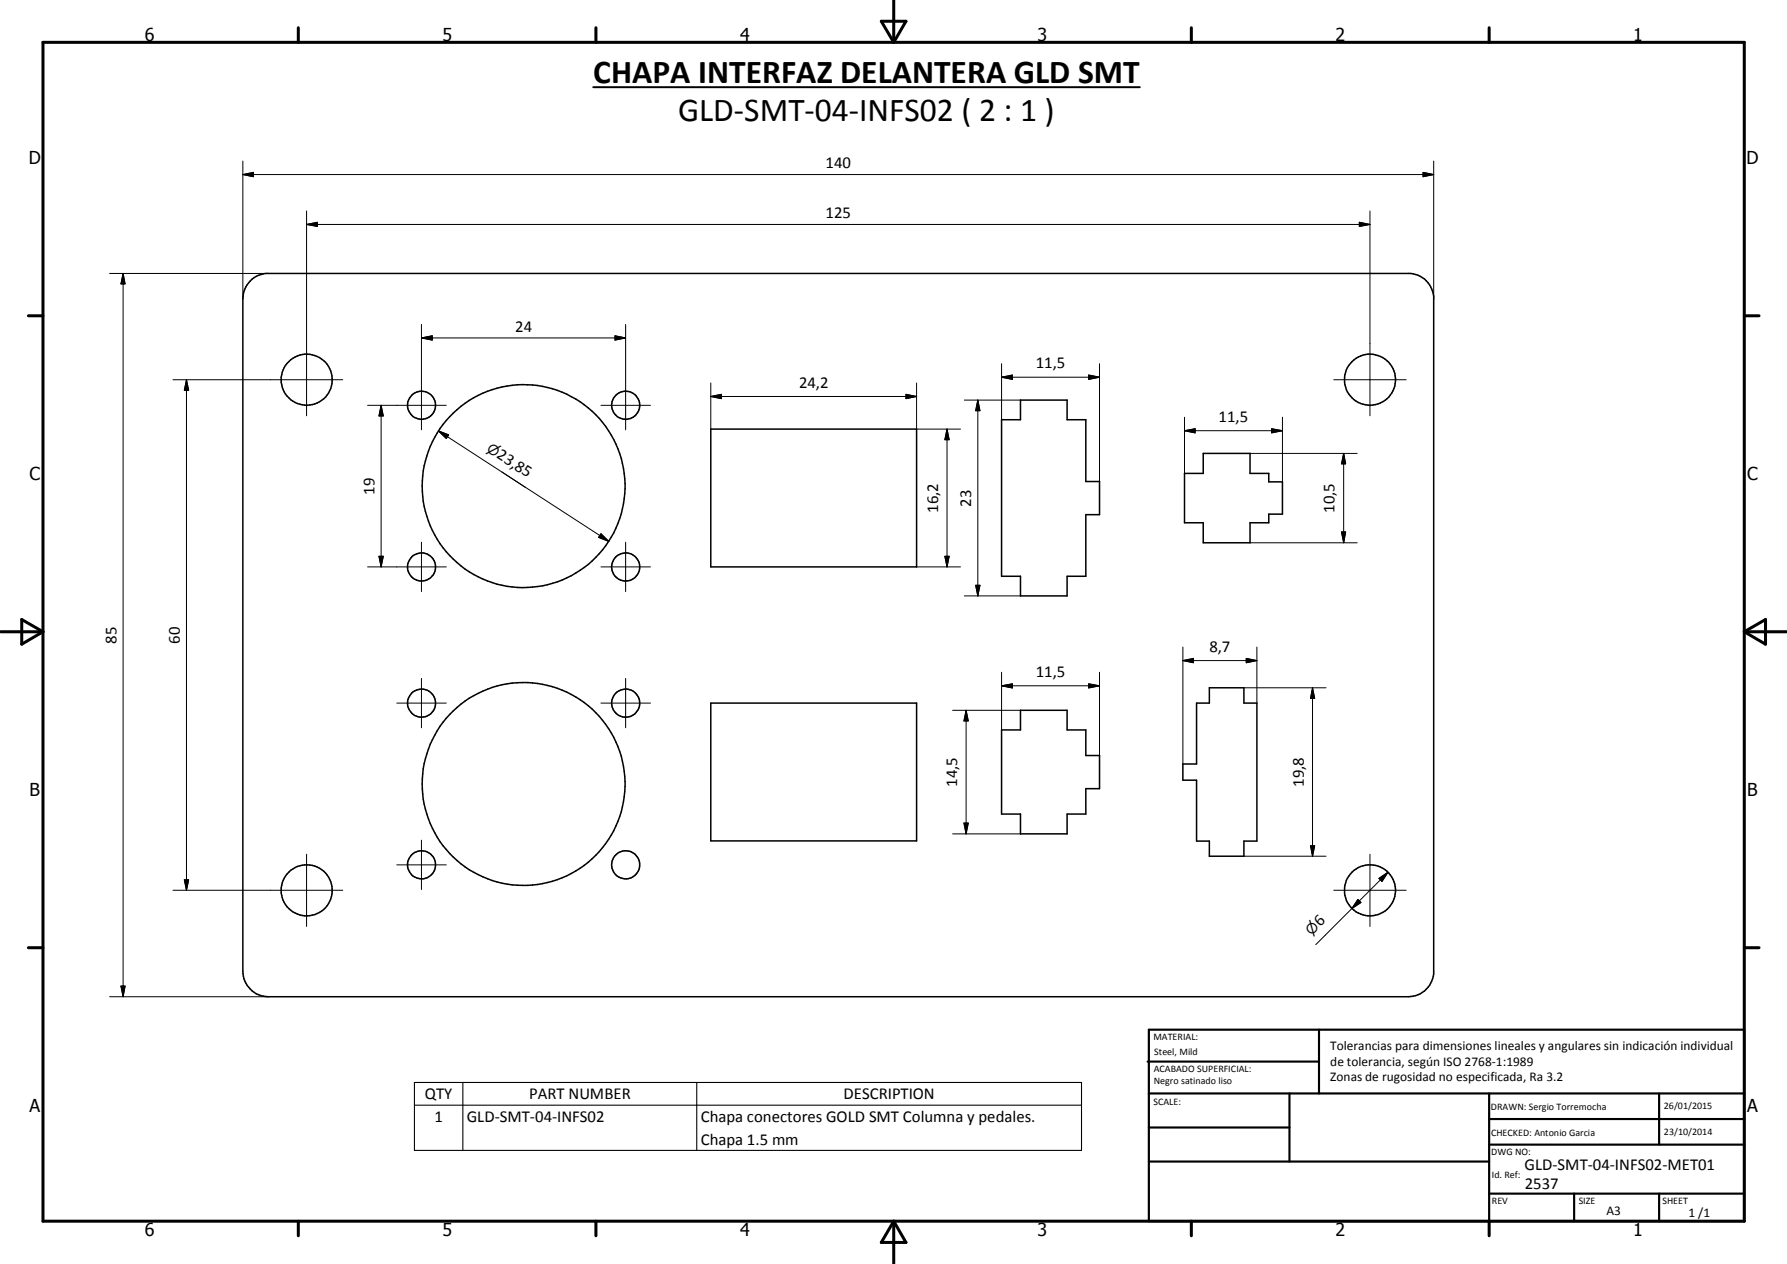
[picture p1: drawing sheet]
<svg xmlns="http://www.w3.org/2000/svg" width="420mm" height="297mm" viewBox="0 0 420 297" stroke-linecap="round" stroke-linejoin="round" font-family="sans-serif">
<g fill="none" stroke="#000" stroke-width=".35">
<path d="M58.9 66l1.4-1.1 2.2-.6h269.2a6 6 0 0 1 5.4 5.3v159.2a6.1 6.1 0 0 1-6 5.4h-268a6.1 6.1 0 0 1-6-6v-158a6 6 0 0 1 1.8-4.2zM239.9 94h11v4.6h4.4v14.6h3.2v7.7h-3.2v14.5h-4.4v4.6h-11v-4.6h-4.4v-36.8h4.4zM167.1 100.8h48.4v32.4h-48.4zM282.9 106.6h11v4.7h4.4v1.9h3.2v7.6h-3.2v2.1h-4.4v4.7h-11v-4.7h-4.4v-11.6h4.4zM167.1 165.2h48.4v32.4h-48.4zM239.9 166.9h11v4.6h4.4v6h3.2v7.8h-3.2v6h-4.4v4.7h-11v-4.7h-4.4v-19.8h4.4zM284.3 161.6h8.2v3.6h3v32.5h-3v3.5h-8.2v-3.5h-3v-14.4h-3.2v-3.8h3.2v-14.3h3z"/>
<circle cx="72.1" cy="89.2" r="6"/>
<circle cx="99.1" cy="95.2" r="3.3"/>
<circle cx="147.1" cy="95.2" r="3.3"/>
<circle cx="322.1" cy="89.2" r="6"/>
<circle cx="123.1" cy="114.2" r="23.9"/>
<circle cx="99.1" cy="133.2" r="3.3"/>
<circle cx="147.1" cy="133.2" r="3.3"/>
<circle cx="99.1" cy="165.2" r="3.3"/>
<circle cx="147.1" cy="165.2" r="3.3"/>
<circle cx="123.1" cy="184.2" r="23.9"/>
<circle cx="72.1" cy="209.2" r="6"/>
<circle cx="99.1" cy="203.2" r="3.3"/>
<circle cx="147.1" cy="203.2" r="3.3"/>
<circle cx="322.1" cy="209.2" r="6"/>
</g>
<path d="M139.5 20.5h128.5" fill="none" stroke="#000" stroke-width=".46"/>
<g fill="none" stroke="#000" stroke-width=".71">
<path d="M10.1 9.9h400v277.1h-400zM70.1 6.5v3.4M140.1 6.5v3.4M207.2 5h5.8l-2.9 4.9zM210.1 0v9.9M280.1 6.5v3.4M350.1 6.5v3.4M6.7 74.2h3.4M410.1 74.2h3.5M.1 148.5h10M5.1 145.6l5 2.9-5 2.9zM410.1 148.5h10"/>
<path d="M410.1 148.5l5-2.9v5.8zM6.7 222.7h3.4M410.1 222.7h3.5M70.1 287v3.4M140.1 287v3.4M210.1 287v10M210.1 287l2.9 5h-5.8zM280.1 287v3.4M350.1 287v3.4"/>
</g>
<g fill="none" stroke="#000" stroke-width=".51">
<path d="M269.8 249.5h40.3M270.1 242h140v45h-140zM270.1 257h140M303.2 257v16M310.1 242v15M350.1 257v30M390.1 257v12M270.1 265h33.1M270.1 273h80M350.1 269h60M350.1 263h60M350.1 280.5h60"/>
<path d="M370.1 280.5v6.5M390.1 280.5v6.5"/>
</g>
<path d="M97.4 254.4h156.9v15.9h-156.9zM97.4 259.7h156.9M108.8 254.4v15.9M163.8 254.4v15.9" fill="none" stroke="#000" stroke-width=".25"/>
<g fill="none" stroke="#000" stroke-width=".24">
<path d="M57.1 37.8v32.4M337.1 37.8v32.4M57.1 41l2.5-.5v1zM57.1 41h280M72.1 52.7l2.5-.5v1zM72.1 49.6v48.1M72.1 52.7h250M319.6 52.2l2.5 .5-2.5 .5zM322.1 49.6v48.1M334.6 40.5l2.5 .5-2.5 .5zM25.8 64.3h37.3M28.9 64.3l.5 2.4h-1z"/>
<path d="M28.9 64.3v169.9M99.1 79.4l2.5-.5v1zM99.1 76.2v24.8M99.1 79.4h48M144.6 78.9l2.5 .5-2.5 .5zM147.1 76.2v24.8M40.7 89.2h39.9M43.8 89.2l.6 2.5h-1.1zM43.8 89.2v120M86.4 95.2h18.5M89.6 95.2l.5 2.5h-1zM89.6 95.2v38"/>
<path d="M141.3 95.2h11.6M167.1 93.2l2.5-.5v1zM167.1 93.2h48.4M167.1 90v10.8M213 92.7l2.5 .5-2.5 .5zM215.5 90v10.8h10.3M226.7 94h13.2M229.9 94l.5 2.5h-1zM229.9 94v46M235.5 88.6l2.5-.5v1.1zM235.5 88.6h23M235.5 85.5v13.1"/>
<path d="M256 88.1l2.5 .5-2.5 .6zM258.5 85.5v27.7M278.5 98v13.3M301.5 98v15.2M313.6 89.2h17M103.1 101.3l2.4 .9-.6 .8zM103.1 101.3l40 25.9M118 110.9l5.6 3.7M222.7 100.8l.5 2.5h-1zM222.7 100.8v32.4M278.5 101.2l2.5-.4v.9zM278.5 101.2h23"/>
<path d="M293.9 106.6h25.2M299 100.8l2.5 .4-2.5 .5zM315.9 106.6l.5 2.4h-1zM315.9 106.6v21M86.4 133.2h18.5M89.1 130.7h1l-.5 2.5zM99.1 127.4v11.6M141.3 125.4l1.8 1.8-2.4-.9zM141.3 133.2h11.6M147.1 127.4v11.6M215.5 133.2h10.3M222.2 130.7h1l-.5 2.5z"/>
<path d="M229.4 137.5h1l-.5 2.5zM293.9 127.6h25.2M315.4 125h1l-.5 2.6zM99.1 159.4v11.6M147.1 159.4v11.6M226.7 140h13.2M235.5 158v13.5M258.5 158v19.5M278.1 155.2l2.5-.5v1zM278.1 155.2h17.4M278.1 152.1v27.4M293 154.7l2.5 .5-2.5 .5z"/>
<path d="M295.5 152.1v13.1M93.3 165.2h11.6M141.3 165.2h11.6M224 166.9h15.9M227.1 166.9l.6 2.5h-1.1zM227.1 166.9v29.1M235.5 161.2l2.5-.5v1zM235.5 161.2h23M256 160.7l2.5 .5-2.5 .5zM292.5 161.6h19.3M308.6 161.6l.5 2.5h-1zM308.6 161.6v39.6"/>
<path d="M99.1 197.4v11.6M224 196h15.9M226.6 193.4h1.1l-.6 2.6zM308.1 198.8h1l-.5 2.4zM40.7 209.2h39.9M43.3 206.8h1.1l-.6 2.4zM72.1 200.7v17M93.3 203.2h11.6M292.5 201.2h19.3M313.6 209.2h17M317.9 213.5l-8.5 8.5M319.3 211.4l.7 .7-2.1 1.4z"/>
<path d="M322.1 200.7v17M324.2 206.4l2.1-1.4-1.4 2.1zM326.3 205l-8.4 8.5M25.8 234.2h37.3M28.4 231.7h1l-.5 2.5z"/>
</g>
<g fill="#000">
<path d="M57.1 41l2.5-.5v1zM72.1 52.7l2.5-.5v1zM319.6 52.2l2.5 .5-2.5 .5zM334.6 40.5l2.5 .5-2.5 .5zM28.9 64.3l.5 2.4h-1zM99.1 79.4l2.5-.5v1zM144.6 78.9l2.5 .5-2.5 .5zM43.8 89.2l.6 2.5h-1.1zM89.6 95.2l.5 2.5h-1zM167.1 93.2l2.5-.5v1zM213 92.7l2.5 .5-2.5 .5zM229.9 94l.5 2.5h-1z"/>
<path d="M235.5 88.6l2.5-.5v1.1zM256 88.1l2.5 .5-2.5 .6zM103.1 101.3l2.4 .9-.6 .8zM222.7 100.8l.5 2.5h-1zM278.5 101.2l2.5-.4v.9zM299 100.8l2.5 .4-2.5 .5zM315.9 106.6l.5 2.4h-1zM89.1 130.7h1l-.5 2.5zM141.3 125.4l1.8 1.8-2.4-.9zM222.2 130.7h1l-.5 2.5zM229.4 137.5h1l-.5 2.5zM315.4 125h1l-.5 2.6z"/>
<path d="M278.1 155.2l2.5-.5v1zM293 154.7l2.5 .5-2.5 .5zM227.1 166.9l.6 2.5h-1.1zM235.5 161.2l2.5-.5v1zM256 160.7l2.5 .5-2.5 .5zM308.6 161.6l.5 2.5h-1zM226.6 193.4h1.1l-.6 2.6zM308.1 198.8h1l-.5 2.4zM43.3 206.8h1.1l-.6 2.4zM319.3 211.4l.7 .7-2.1 1.4zM324.2 206.4l2.1-1.4-1.4 2.1zM28.4 231.7h1l-.5 2.5z"/>
</g>
<g font-size="7.9">
<text x="139.5" y="19.4">CHAPA INTERFAZ DELANTERA GLD SMT</text>
<text x="159.5" y="28.4">GLD-SMT-04-INFS02 ( 2 : 1 )</text>
</g>
<g font-size="4.2">
<text x="34" y="9.6">6</text>
<text x="104" y="9.6">5</text>
<text x="174" y="9.6">4</text>
<text x="244" y="9.6">3</text>
<text x="314" y="9.6">2</text>
<text x="384" y="9.6">1</text>
<text x="6.8" y="38.7">D</text>
<text x="410.6" y="38.7">D</text>
<text x="7" y="112.9">C</text>
<text x="410.8" y="112.9">C</text>
<text x="7" y="187.1">B</text>
<text x="410.8" y="187.1">B</text>
<text x="7" y="261.4">A</text>
<text x="410.8" y="261.4">A</text>
<text x="34" y="290.4">6</text>
<text x="104" y="290.4">5</text>
<text x="174" y="290.4">4</text>
<text x="244" y="290.4">3</text>
<text x="314" y="290.4">2</text>
<text x="384" y="290.4">1</text>
</g>
<g font-size="3.9">
<text x="194.1" y="39.5">140</text>
<text x="194.1" y="51.2">125</text>
<text x="121.1" y="77.9">24</text>
<text x="243.5" y="86.6">11,5</text>
<text x="187.9" y="91.1">24,2</text>
<text x="286.5" y="99.2">11,5</text>
<text x="116.6" y="107.5" transform="rotate(33 116.6 107.5)">23,85</text>
<text x="88.1" y="116.2" transform="rotate(-90 88.1 116.2)">19</text>
<text x="228.3" y="119" transform="rotate(-90 228.3 119)">23</text>
<text x="220.6" y="120.6" transform="rotate(-90 220.6 120.6)">16,2</text>
<text x="313.8" y="120.6" transform="rotate(-90 313.8 120.6)">10,5</text>
<text x="27.4" y="151.3" transform="rotate(-90 27.4 151.3)">85</text>
<text x="42.3" y="151.3" transform="rotate(-90 42.3 151.3)">60</text>
<text x="284.3" y="153.2">8,7</text>
<text x="243.5" y="159.1">11,5</text>
<text x="225.1" y="184.9" transform="rotate(-90 225.1 184.9)">14,5</text>
<text x="306.5" y="184.9" transform="rotate(-90 306.5 184.9)">19,8</text>
<text x="310.4" y="217.9" transform="rotate(-45 310.4 217.9)">6</text>
<text x="99.9" y="258.3">QTY</text>
<text x="102.1" y="263.6">1</text>
<text x="109.8" y="263.6">GLD-SMT-04-INFS02</text>
<text x="124.4" y="258.3">PART NUMBER</text>
<text x="164.7" y="263.7">Chapa conectores GOLD SMT Columna y pedales.</text>
<text x="198.4" y="258.3">DESCRIPTION</text>
<text x="164.7" y="269">Chapa 1.5 mm</text>
<text x="358.5" y="275">GLD-SMT-04-INFS02-MET01</text>
<text x="358.5" y="279.4">2537</text>
</g>
<g font-size="3.3">
<text x="114.2" y="106" transform="rotate(33 114.2 106)">n</text>
<text x="308.4" y="219.9" transform="rotate(-45 308.4 219.9)">n</text>
</g>
<g font-size="3.1">
<text x="312.7" y="246.8">Tolerancias para dimensiones lineales y angulares sin indicación individual</text>
<text x="312.7" y="250.4">de tolerancia, según ISO 2768-1:1989</text>
<text x="312.7" y="254">Zonas de rugosidad no especificada, Ra 3.2</text>
<text x="377.7" y="285.6">A3</text>
<text x="397" y="285.9">1 /1</text>
</g>
<g font-size="2.4">
<text x="271.2" y="244.4">MATERIAL:</text>
<text x="271.3" y="252">ACABADO SUPERFICIAL:</text>
<text x="271.4" y="247.9">Steel, Mild</text>
<text x="271.3" y="254.6">Negro satinado liso</text>
<text x="271.2" y="259.7">SCALE:</text>
<text x="350.6" y="260.8">DRAWN: Sergio Torremocha</text>
<text x="391.2" y="260.6">26/01/2015</text>
<text x="350.6" y="267">CHECKED: Antonio Garcia</text>
<text x="391.2" y="266.7">23/10/2014</text>
<text x="350.6" y="271.4">DWG NO:</text>
<text x="350.8" y="276.9">Id. Ref:</text>
<text x="350.8" y="282.8">REV</text>
<text x="371.2" y="282.9">SIZE</text>
<text x="390.9" y="282.9">SHEET</text>
</g>
</svg>
